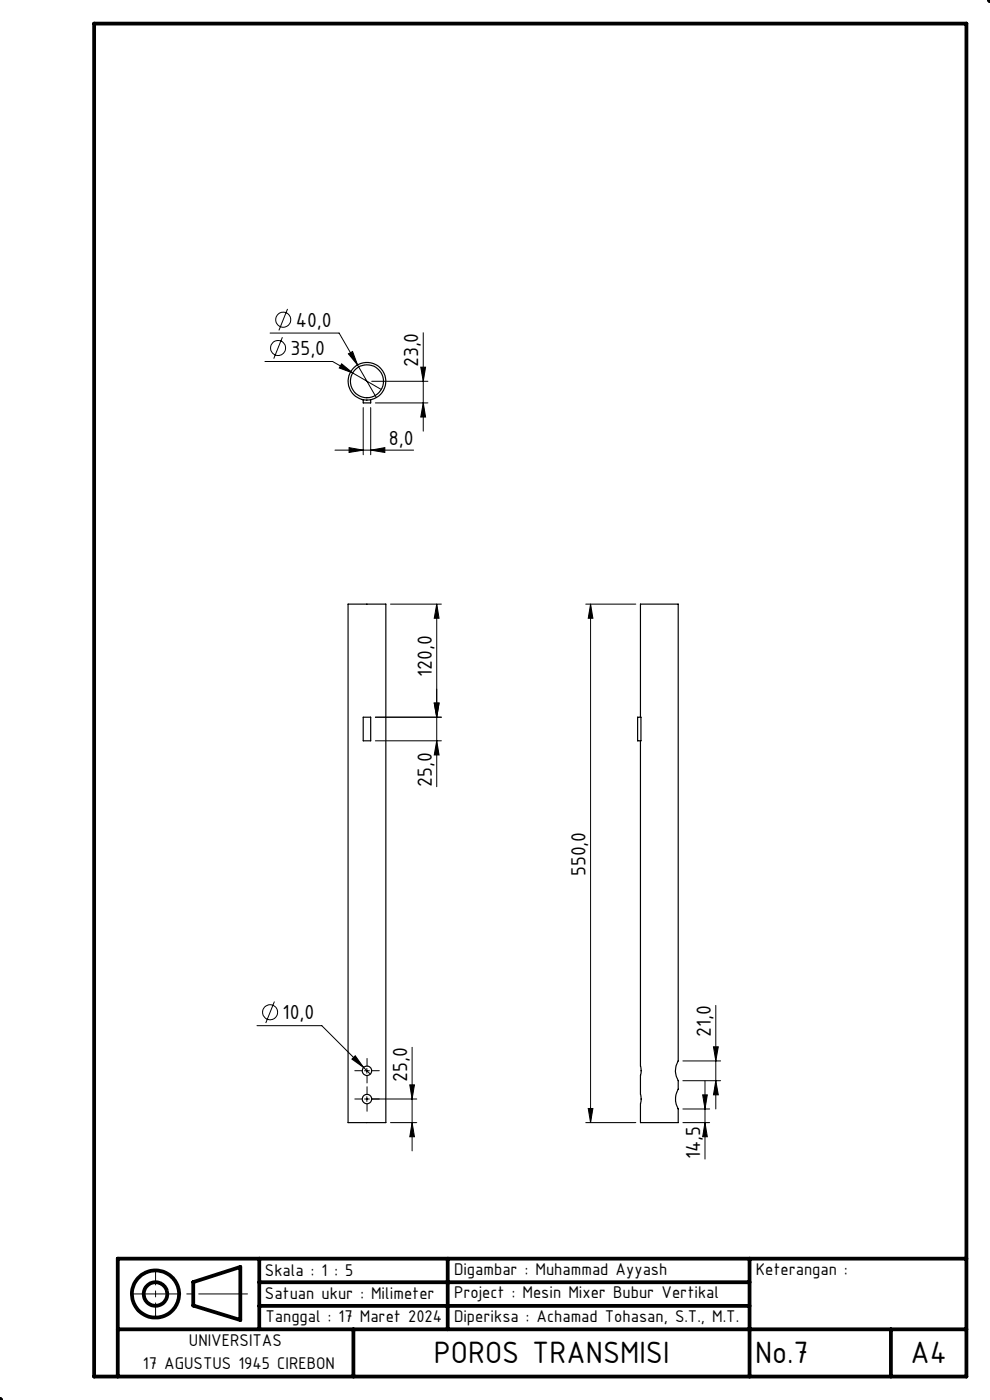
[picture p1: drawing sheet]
<svg xmlns="http://www.w3.org/2000/svg" width="210mm" height="297mm" viewBox="0 0 210 297" stroke-linecap="round" stroke-linejoin="round" font-family="sans-serif">
<g fill="none" stroke="#000" stroke-width=".21">
<path d="M56.2 76.7h14.4l4.2 2.4M57.3 70.7h14.6l7.9 13.6M59.9 71.5l-1.8 4.6M61 65.5l-1.8 4.6M72.5 77.2l2.3 1.9-2.8-1zM73.9 75.1l.9-.5 1 2.8zM74.8 79.1l6.1 3.5M89.3 77.9h1l-.5 3zM89.8 70.6v20.9M71 95.5h16.7M74 95l3 .5-3 .5zM77 86.5v10"/>
<path d="M78.6 95.5l3-.5v1zM78.6 86.5v10M78.8 80.9h12M79.6 85.5h11.2M89.8 85.5l.5 3h-1zM82.8 128.2h10.8M92.6 128.2v38.7M92.6 128.2l.5 3h-1zM124.2 128.2h10.7M125.3 128.2v110M125.3 128.2l.5 3h-1zM79.6 152.1h14"/>
<path d="M79.6 157.2h14M92.1 149.2h1l-.5 2.9zM92.6 157.2l.5 3h-1zM54.5 217.6h13.8l10.2 10.3M58.2 212.5l-1.8 4.5M151.8 213.3v22M74.6 224.7l.8-.7 1.7 2.4zM77.3 233.1h1.1M77.3 227.2h1.1M77.8 226.7v1M77.8 232.7v1M78.8 233.1h9.6"/>
<path d="M82.8 238.2h5.6M86.9 230.1h1l-.5 3zM87.4 222.2v22M87.4 238.2l.5 3h-1zM124.2 238.2h10.7M124.8 235.2h1l-.5 3zM144.9 238.2h5.6M144.9 229.3h8M144.9 225.1h8M144.9 235.3h5.6M149 232.3h1l-.5 3zM149.5 229.3v16.6"/>
<path d="M149.5 238.2l.5 3h-1zM151.3 222.1h1.1l-.6 3zM151.8 229.3l.6 3h-1.1z"/>
<circle cx="59" cy="73.8" r="1.59"/>
<circle cx="60.1" cy="67.8" r="1.59"/>
<circle cx="57.3" cy="214.8" r="1.59"/>
</g>
<g fill="none" stroke="#000" stroke-width=".8" stroke-linecap="butt">
<path d="M209.9 0l.2 .1M210 -.1v.6M210.1 0l-.5 .4M209.5 0h.6M-.1 297h.6M0 297l.1 .1M0 296.5v.6M.4 296.6l-.4 .5"/>
<circle cx="33" cy="274.5" r="5"/>
<circle cx="33" cy="274.5" r="2.5"/>
</g>
<path d="M76.9 233.1h-1.6M76.9 227.1h-1.6M77.9 232.1v-1.6M77.9 234.1v1.6M77.9 226.1v-1.6M77.9 228.1v1.6M78.9 233.1h1.6M78.9 227.1h1.6" fill="none" stroke="#000" stroke-width=".21" stroke-dasharray="15.2 1.3 1.3 1.3"/>
<path d="M28 274.5h24.5" fill="none" stroke="#000" stroke-width=".21" stroke-dasharray="15.2 1.3 1.3 1.3" stroke-dashoffset="4.9"/>
<path d="M33 269.5v10" fill="none" stroke="#000" stroke-width=".21" stroke-dasharray="15.2 1.3 1.3 1.3" stroke-dashoffset="12.1"/>
<path d="M20 5h185v287h-185zM41 272l10-3.2v11.2l-10-3zM55 267v15M55 272h104M55 277h104M95 267v15M159 267v25M205 267h-180v25M25 282h180M75 282v10M189 282v10" fill="none" stroke="#000" stroke-width=".8"/>
<g fill="#000">
<path d="M74 95l3 .5-3 .5zM78.6 95.5l3-.5v1z"/>
<path d="M89.8 85.5l.5 3h-1zM89.3 77.9h1l-.5 3z"/>
<path d="M92.1 149.2h1l-.5 2.9zM92.6 128.2l.5 3h-1zM124.8 235.2h1l-.5 3zM125.3 128.2l.5 3h-1z"/>
<path d="M92.6 157.2l.5 3h-1zM92.1 149.2h1l-.5 2.9z"/>
<path d="M75.4 224l-.8 .7 2.5 1.7zM73.9 75.1l1.9 2.3-1-2.8zM72.5 77.2l-.5 .9 2.8 1z"/>
<path d="M86.9 230.1h1l-.5 3zM87.4 238.2l.5 3h-1zM149 232.3h1l-.5 3zM149.5 238.2l.5 3h-1z"/>
<path d="M151.8 229.3l.6 3h-1.1zM151.3 222.1h1.1l-.6 3z"/>
</g>
<g fill="none" stroke="#000" stroke-width=".25">
<path d="M76.8 84.8h.1M77 84.8v.7h1.6v-.7M73.8 128.2h8v110h-8zM77 152.1h1.6v5.1h-1.6zM135.3 152.1h.7v5.1h-.7zM135.9 152.1v-23.9h8v96.9a4.1 4.1 0 0 0 0 4.2v1.8a4.1 4.1 0 0 0 0 4.2v2.9h-8v-4.1l.1-.6-.1-1.3v-4.1l.1-.6-.1-1.3v-69"/>
<circle cx="77.8" cy="80.9" r="4"/>
<circle cx="77.8" cy="80.9" r="3.5"/>
<circle cx="77.8" cy="233.2" r="1"/>
<circle cx="77.8" cy="227.2" r="1"/>
</g>
<g font-size="7.1">
<text x="92" y="289.2">POROS TRANSMISI</text>
<text x="160.2" y="289.2">No.7</text>
<text x="193.1" y="289.2">A4</text>
</g>
<g font-size="4.7">
<text x="62.7" y="69.3">40,0</text>
<text x="61.6" y="75.3">35,0</text>
<text x="88.7" y="77.9" transform="rotate(-90 88.7 77.9)">23,0</text>
<text x="82.5" y="94.4">8,0</text>
<text x="91.6" y="143.7" transform="rotate(-90 91.6 143.7)">120,0</text>
<text x="91.6" y="166.9" transform="rotate(-90 91.6 166.9)">25,0</text>
<text x="124.2" y="185.9" transform="rotate(-90 124.2 185.9)">550,0</text>
<text x="59.9" y="216.2">10,0</text>
<text x="150.8" y="220" transform="rotate(-90 150.8 220)">21,0</text>
<text x="86.4" y="229.5" transform="rotate(-90 86.4 229.5)">25,0</text>
<text x="148.5" y="245.9" transform="rotate(-90 148.5 245.9)">14,5</text>
</g>
<g font-size="3.9">
<text x="56.2" y="270.6">Skala : 1 : 5</text>
<text x="56.2" y="275.6">Satuan ukur : Milimeter</text>
<text x="96.3" y="270.5">Digambar : Muhammad Ayyash</text>
<text x="96.3" y="275.3">Project : Mesin Mixer Bubur Vertikal</text>
<text x="160.3" y="270.5">Keterangan :</text>
<text x="56.3" y="280.5">Tanggal : 17 Maret 2024</text>
<text x="96.3" y="280.4">Diperiksa : Achamad Tohasan, S.T., M.T.</text>
<text x="40.1" y="285.5">UNIVERSITAS</text>
<text x="30.3" y="290.4">17 AGUSTUS 1945 CIREBON</text>
</g>
</svg>
